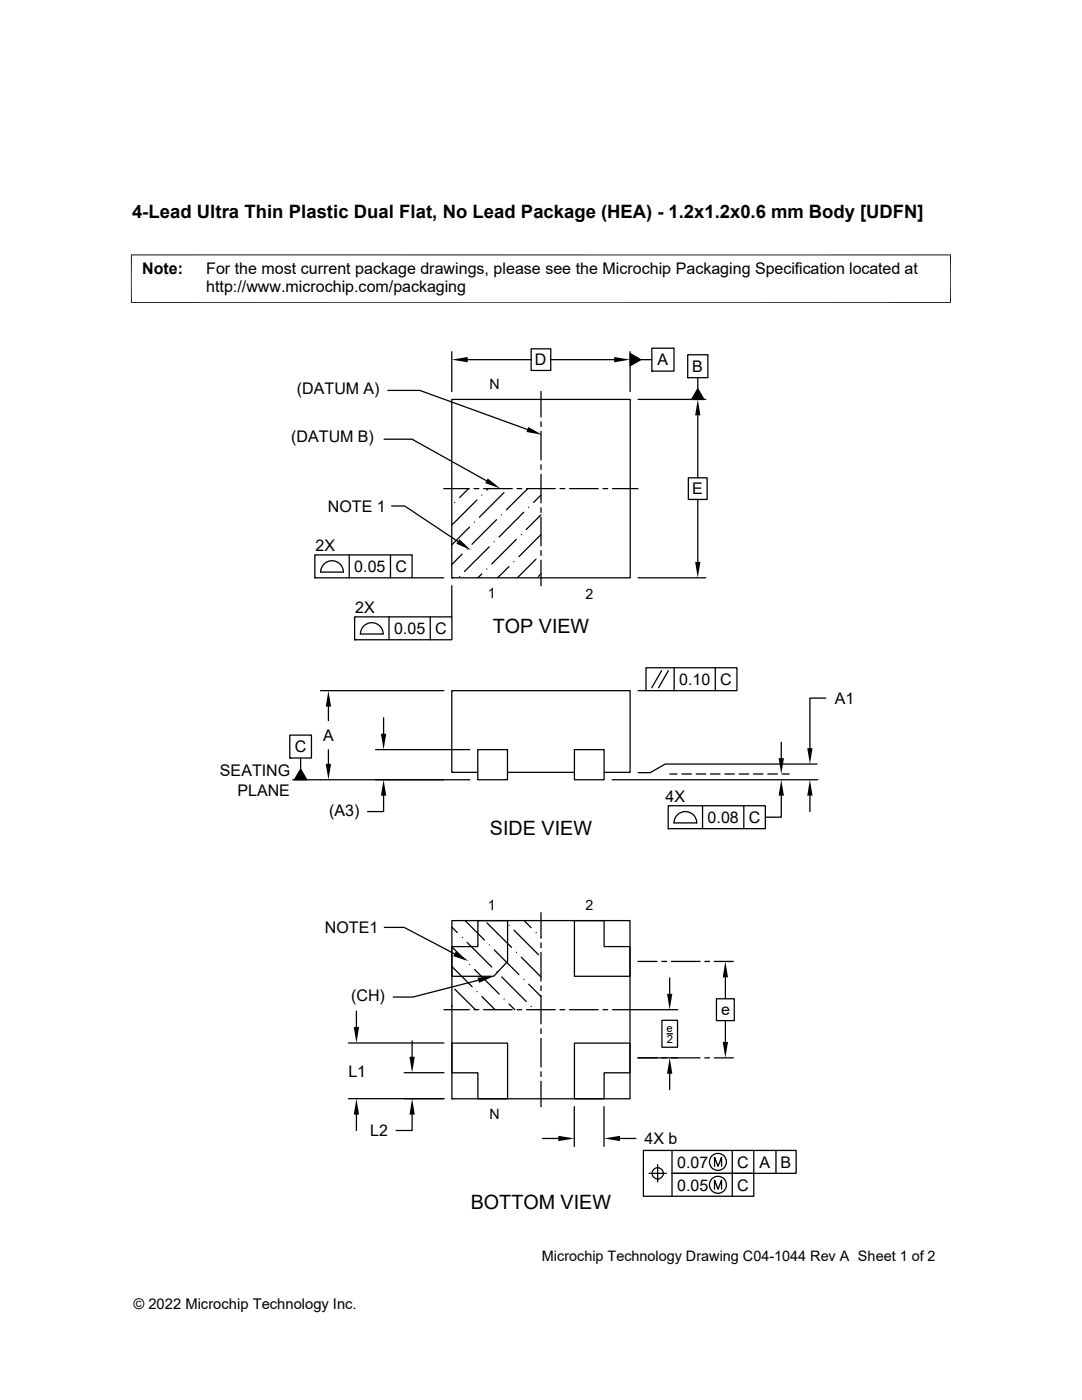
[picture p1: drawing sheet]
<svg xmlns="http://www.w3.org/2000/svg" width="216mm" height="279mm" viewBox="0 0 216 279" stroke-linecap="round" stroke-linejoin="round" font-family="sans-serif">
<g fill="none" stroke="#000" stroke-width=".25">
<path d="M77.4 77.9h6.4l21.4 7.8M90.1 70.2v7.9M90.1 79.7h35.7v35.6h-35.7zM93.3 71.8h12.7M106 69.6h3.9v4.3h-3.9zM107.9 78.1v5.1M109.9 71.8h12.7M125.7 70.2v7.9M125.7 70.5l2.1 1.3-2.1 1.2zM127.3 79.7h13.5M127.8 71.8h2.3M130.1 69.5h4.4v4.6h-4.4z"/>
<path d="M130.1 74.1h.1M137.2 70.8h4v4.6h-4zM137.2 75.4h.1M139.2 77.6l1.3 2.1h-2.5zM139.2 75.4v2.2M76.6 87.7h5.6l14.9 8.2M88.5 97.5h5.1M93.5 97.5l-1.8 1.8M94.6 97.5h.9M95.2 99.8l-5 4.9M96.1 98.8h.1M96.5 97.5h5.7"/>
<path d="M97.4 97.5l-.3 .3M100.6 98.3l-4.9 4.9M103.2 97.5h.9M105.1 97.5h5.7M105.3 97.5l-4.3 4.2M107.9 84.2v.9M107.9 86.1v5.7M107.9 92.8v.9M107.9 94.7v5.7M108 98.8l-1.5 1.5M111.7 97.5h1M113.6 97.5h5.8"/>
<path d="M120.3 97.5h1M122.2 97.5h5.1M137.4 95.4h3.7v4.3h-3.7zM139.2 82.9v12.5M139.2 99.7v12.4M62.8 110.7h19.4v4.6h-19.4zM62.8 115.3h.1M64 114.2h4.5a2.26 2.26 0 0 0-2.2-2.3 2.26 2.26 0 0 0-2.3 2.3M69.7 110.7v4.6M77.9 110.7v4.6M78.1 101h2.7l10.6 7.1M82.2 115.3h6.4"/>
<path d="M90.1 116.9v6.2M90.1 115.3h.1M90.7 100.3h.1M91.7 115h.1M92.2 110.6l-2.1 2.1M93.2 109.6h.1M93.7 105.2l-3.6 3.5M94.7 104.2h.1M96.1 114.5l-.7 .8M97.1 113.6h.1M97.6 109.1l-4.9 4.9M98.6 108.1h.1"/>
<path d="M99.1 103.7l-4.9 4.9M100.1 102.7h.1M101.6 113.1l-2.3 2.2M102.5 112.1h.1M103 107.7l-4.9 4.9M104 106.7h.1M104.5 102.2l-4.9 5M105.5 101.3h.1M107 111.6l-3.8 3.7M107.9 101.3v1M107.9 103.2v5.7M107.9 109.9v.9"/>
<path d="M107.9 111.8v5.1M108 106.7l-4.5 4.4M108 114.5l-.6 .5M108 102.7l-3 3M127.3 115.3h13.5M63.9 137.8h24.7M70.8 123.1h19.4v4.6h-19.4zM70.8 127.7h.1M71.9 126.5h4.6a2.26 2.26 0 0 0-2.3-2.2 2.26 2.26 0 0 0-2.3 2.2M77.6 123.1v4.6M85.9 123.1v4.6M127.3 137.8h1.6"/>
<path d="M128.9 133.3h18.1v4.5h-18.1zM132 133.8l-2 3.5M133.4 133.8l-2 3.5M134.5 133.3v4.5M142.7 133.3v4.5M164.8 139.3h-3.2v10M57.8 146.7h4.3v4.6h-4.3zM57.8 151.3h.1M60 151.3v2.2M60 153.5l1.2 2.1h-2.4zM65.5 141v2.8M65.5 149.6v2.8"/>
<path d="M75 149.6h18.7M76.5 158.8v3.2h-3.1M76.5 143.3v3.1M93.7 155.6h-35.3M95.3 149.6h6v6h-6zM95.3 154.1h-5.2v-16.3h35.6v16.3h-5.2M101.3 154.1h13.3M114.6 149.6h5.9v6h-5.9zM122.1 155.6h41.1M133.7 154.5h1.4M136.1 154.5h1.9M138.9 154.5h1.9"/>
<path d="M141.8 154.5h1.9M144.6 154.5h1.9M147.5 154.5h1.9M150.3 154.5h2M153.2 154.5h1.9M155.9 158.8v4.3h-3.2M155.9 148.1v3.2M156.1 154.5h1.4M161.6 158.8v3.2M163 152.5h-30.3l-2.9 1.7h-2.5M133.3 160.8h19.4v4.6h-19.4zM133.3 165.4h.1"/>
<path d="M135.3 162.5a2.27 2.27 0 0 1 2.4-.3 2.27 2.27 0 0 1 1.3 2h-4.5l.2-.9zM140.2 160.8v4.6M148.4 160.8v4.6M76.7 185.1h3.9l10.1 5.3M90.2 183.7h35.5v35.6h-35.5zM90.2 185l1 1.1M90.2 189l2.5 2.5M90.2 192.9l4 4M90.8 197.4l4.1 4.1M92.2 187.1h.1M92.8 183.7l3.9 3.9M93.2 188.1l4.9 4.9"/>
<path d="M93.7 192.5h.1M94.7 193.5l4.9 4.9M95.2 197.9h.1M95.4 183.7h5.9v8.2l-2.8 2.9h-8.3v-5.9h5.2zM95.4 195.6l-13 3.4h-3.9M96.2 198.9l2.6 2.6M97.2 184.2l4.9 4.9M97.6 188.6h.1M98.6 189.6l4.9 4.9M99.1 194h.1M100.1 195l4.9 4.9M100.6 199.4h.1"/>
<path d="M101.6 184.7h.1M102.6 185.6l4.9 4.9M103 190.1h.1M104 191l4 4M104.5 195.5h.1M104.6 183.7l1.4 1.4M105.5 196.4l2.5 2.5M107 186.1h.1M107.9 187.1h.1M107.9 182.1v5.1M107.9 188.2v.9M107.9 190.1v5.7"/>
<path d="M107.9 196.7v1M107.9 198.6v5.8M114.6 183.7h5.9v5.2h5.2v5.9h-11.1zM127.3 191.9h3.8M132.1 191.9h.9M133.6 195.2v3.1M134 191.9h5.7M140.6 191.9h1M142.5 191.9h3.8M143 199.3h3.5v4.4h-3.5zM144.7 195.1v4.2M69.5 208.2h19.1"/>
<path d="M69.5 219.3h19.1M71.1 201.8v3.2M80.6 214.1h8M82.2 207.7v3.2M88.6 201.5h5M90.2 219.3h.1M90.2 208.2h11.1v11.1h-5.9v-5.2h-5.2zM90.2 200.7l.1 .2M94.6 201.5h.9M96.5 201.5h5.7M101.6 200.4l1.1 1.1M103.2 201.5h.9"/>
<path d="M105.1 201.5h5.7M106 200.9h.1M107.9 205.3v1M107.9 207.2v5.7M107.9 213.9v.9M107.9 215.8v5.1M111.7 201.5h1M113.6 201.5h5.8M114.6 208.2h11.1v5.9h-5.2v5.2h-5.9zM120.3 201.5h1M127.3 211.1h12.4M132.1 203.6h3.1v5.4h-3.1z"/>
<path d="M133.1 206.3h1.1M133.6 214.3v3.2M135.2 201.5h-13M140.6 211.1h1M142.5 211.1h3.8M144.7 203.7v4.2M71.1 222.4v3.2M82.2 222.4v3.2h-3.1M108.2 227.2h3.2M114.6 220.9v7.9M120.5 220.9v7.9M123.7 227.2h3.2"/>
<path d="M129.5 234.2h3.4M131.2 232.5v3.4M134.1 229.6v4.6h16.3v4.5h-22v-9.1h30.5v4.6h-24.8v4.5M142.6 232.8v-1.9l.7 1.9 .7-1.9v1.9M142.6 237.3v-1.8l.7 1.8 .7-1.8v1.8M146.1 229.6v9.1M150.4 229.6v4.6M154.8 229.6v4.6"/>
<circle cx="131.2" cy="234.2" r="1.12"/>
<circle cx="143.3" cy="231.9" r="1.69"/>
<circle cx="143.3" cy="236.5" r="1.69"/>
</g>
<g fill="#000">
<path d="M90.1 71.8l3.2-.6v1.1zM122.6 71.2l3.1 .6-3.1 .5zM125.7 70.5l2.1 1.3-2.1 1.2zM139.2 77.6l1.3 2.1h-2.5zM97.3 95.5l2.5 2-3-1.1zM105.4 85.2l2.8 1.6-3.1-.6zM139.2 79.7l.6 3.2h-1.1zM91.7 107.6l2.3 2.2-2.9-1.3zM138.7 112.1h1.1l-.6 3.2zM60 153.5l1.2 2.1h-2.4zM65 152.4h1.1l-.6 3.2zM65.5 137.8l.6 3.2h-1.1z"/>
<path d="M76 146.4h1.1l-.6 3.2zM76.5 155.6l.6 3.2h-1.1zM155.9 155.6l.5 3.2h-1zM155.4 151.3h1l-.5 3.2zM161.6 155.6l.5 3.2h-1zM161.1 149.3h1l-.5 3.2zM90.9 189.9l2.6 1.9-3.1-1zM95.3 195.1l3.2-.3-2.9 1.4zM133.1 198.3h1.1l-.6 3.2zM144.7 191.9l.6 3.2h-1.1zM70.6 205h1l-.5 3.2zM81.7 210.9h1.1l-.6 3.2z"/>
<path d="M133.6 211.1l.6 3.2h-1.1zM144.2 207.9h1.1l-.6 3.2zM71.1 219.3l.5 3.1h-1zM82.2 219.3l.6 3.1h-1.1zM111.4 226.7l3.2 .5-3.2 .5zM120.5 227.2l3.2-.5v1z"/>
</g>
<path d="M26.1 50.9h163.7M26.2 50.8v9.7M189.7 50.8v9.7M26.1 60.4h163.7" fill="none" stroke="#000" stroke-width=".2"/>
<g font-size="3.9">
<text x="98.3" y="126.3">TOP VIEW</text>
<text x="97.8" y="166.6">SIDE VIEW</text>
<text x="93.9" y="241.3">BOTTOM VIEW</text>
</g>
<text font-size="3.7" x="26.4" y="43.5">4-Lead Ultra Thin Plastic Dual Flat, No Lead Package (HEA) - 1.2x1.2x0.6 mm Body [UDFN]</text>
<g font-size="3.2">
<text x="28.4" y="54.6">Note:</text>
<text x="41.1" y="58.3">http://www.microchip.com/packaging</text>
<text x="41.1" y="54.6">For the most current package drawings, please see the Microchip Packaging Specification located at</text>
<text x="106.7" y="72.9">D</text>
<text x="131.2" y="72.9">A</text>
<text x="138.1" y="74.2">B</text>
<text x="59.2" y="78.7">(DATUM A)</text>
<text x="58.1" y="88.2">(DATUM B)</text>
<text x="138.1" y="98.7">E</text>
<text x="65.4" y="102.1">NOTE 1</text>
<text x="62.9" y="110">2X</text>
<text x="70.7" y="114.2">0.05</text>
<text x="78.9" y="114.2">C</text>
<text x="70.9" y="122.3">2X</text>
<text x="78.6" y="126.5">0.05</text>
<text x="86.8" y="126.5">C</text>
<text x="135.5" y="136.7">0.10</text>
<text x="143.7" y="136.7">C</text>
<text x="166.6" y="140.5">A1</text>
<text x="64.5" y="147.9">A</text>
<text x="43.9" y="155">SEATING</text>
<text x="58.8" y="150.1">C</text>
<text x="47.4" y="158.8">PLANE</text>
<text x="132.8" y="160.1">4X</text>
<text x="65.7" y="162.8">(A3)</text>
<text x="141.2" y="164.2">0.08</text>
<text x="149.4" y="164.2">C</text>
<text x="64.8" y="186.2">NOTE1</text>
<text x="70.1" y="199.8">(CH)</text>
<text x="143.9" y="202.6">e</text>
<text x="69.5" y="214.9">L1</text>
<text x="73.9" y="226.8">L2</text>
<text x="128.6" y="228.3">4X b</text>
<text x="135.1" y="233">0.07</text>
<text x="147.1" y="233">C</text>
<text x="151.6" y="233">A</text>
<text x="155.7" y="233">B</text>
<text x="135.1" y="237.6">0.05</text>
<text x="147.1" y="237.6">C</text>
</g>
<g font-size="2.9">
<text x="108.1" y="251.7">Microchip Technology Drawing C04-1044 Rev A Sheet 1 of 2</text>
<text x="26.6" y="261.3">© 2022 Microchip Technology Inc.</text>
</g>
<g font-size="2.8">
<text x="97.7" y="77.6">N</text>
<text x="97.3" y="119.4">1</text>
<text x="116.9" y="119.5">2</text>
<text x="97.3" y="181.7">1</text>
<text x="116.9" y="181.6">2</text>
<text x="97.7" y="223.4">N</text>
</g>
<g font-size="2.2">
<text x="133" y="206">e</text>
<text x="133" y="208.2">2</text>
</g>
</svg>
